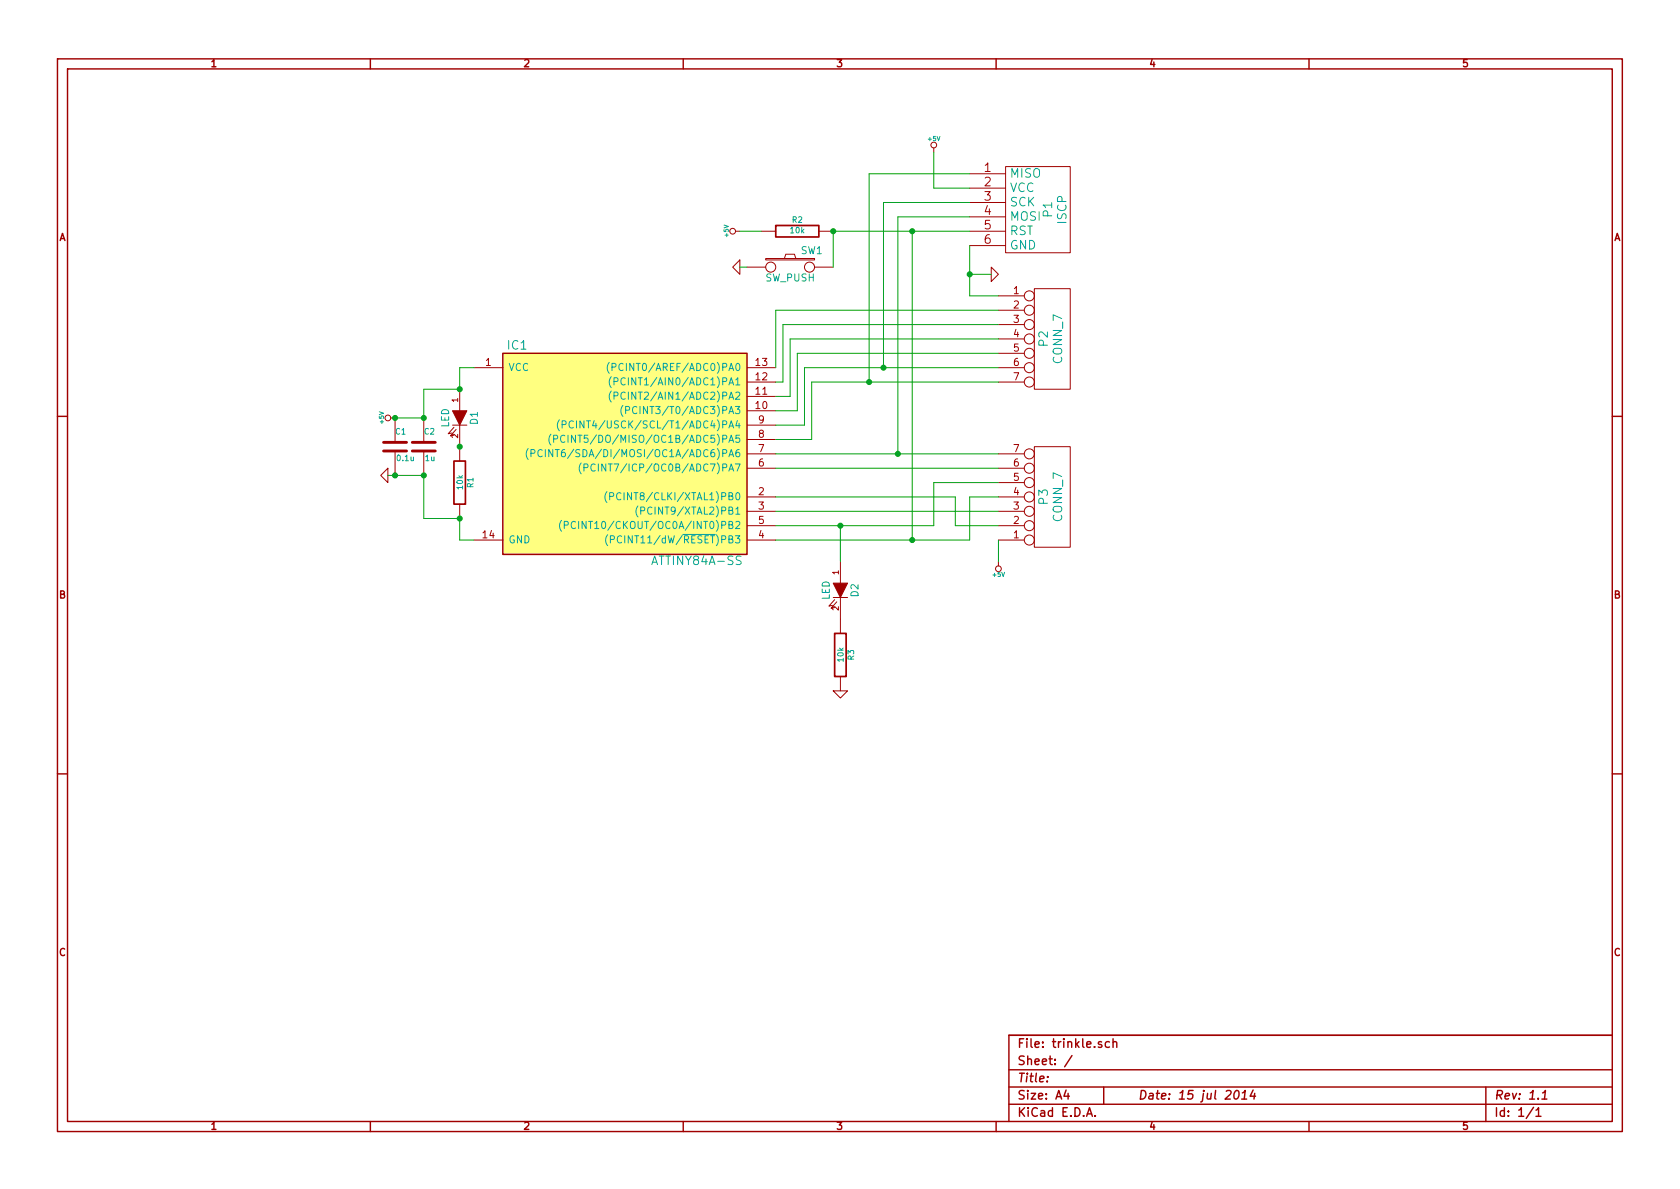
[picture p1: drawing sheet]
<svg xmlns="http://www.w3.org/2000/svg" width="297mm" height="210mm" viewBox="0 0 297 210" stroke-linecap="round" stroke-linejoin="round" font-family="sans-serif">
<g fill="none" stroke="#a00000" stroke-width=".25">
<path d="M10.2 10.4h276.6v189.7h-276.6zM11.9 12.2h273.2v186.1h-273.2zM65.5 10.4v1.8M120.8 10.4v1.8M176.1 10.4v1.8M231.4 10.4v1.8M10.2 73.6h1.7M88.9 62.5h43.2v35.5h-43.2zM285.1 73.6h1.7M10.2 136.8h1.7M285.1 136.8h1.7M65.5 198.3v1.8"/>
<path d="M120.8 198.3v1.8M176.1 198.3v1.8M178.4 189.2h106.7M178.4 195.3h106.7M178.4 192.2h106.7M185.2 190.4v.1M188.5 192.8l-.4 1h1M188.8 193.3v1.1M189.5 186.7l-1.3 1.9M192.1 197.4l.5-1.5 .5 1.5M192.3 197h.7M193.6 197.3v.1"/>
<path d="M194.8 184.3l-.4-.1-.2 .2 .1 .2 .5 .2v.3h-.6M195.1 192.2v3.1M196.2 184.3a.48 .48 0 0 0-.7 0v.8l.2 .1 .5-.1M196.8 184.3h.1a.36 .36 0 0 1 .6 .1v.8M196.8 183.7v1.5M218.4 193l.4-.2a.88 .88 0 0 1-.3 1.6l-.3-.3a1.19 1.19 0 0 1 .2-1.1zM219.5 194.4h.9M219.7 193.3l.5-.5-.2 1.6M221.6 192.8l-.6 1h1M221.8 193.3l-.1 1.1M231.4 198.3v1.8M262.7 192.2v6.1"/>
<path d="M271.1 195.8l-1.3 2M271.6 196.3l.4-.4v1.5M271.6 197.4h.9M272.6 194.4h.9M272.7 193.3l.6-.5-.2 1.6M285.1 183.1h-106.7v15.2"/>
</g>
<path d="M88.9 62.5h43.2v35.5h-43.2z" fill="#ffff80" stroke="#ffff80" stroke-width=".25"/>
<g fill="none" stroke="#a00000" stroke-width=".18">
<path d="M165.1 26.2v.7M171.4 30.7h6.4M171.4 33.3h6.4M171.4 35.8h6.4M171.4 38.3h6.4M177.8 29.5h11.4v15.2h-11.4zM130 40.9h.8M130.8 46v2.5l-1.3-1.3zM132.1 47.2h3.3M134.6 40.9h2.6M135.4 45.7h8.6v.3h-8.6zM138.7 45.7l.2-.7h1.6l.2 .7"/>
<path d="M144 47.2h3.3M144.8 40.9h2.5M171.4 40.9h6.4M171.4 43.4h6.4M175.3 47.2l1.2 1.3-1.2 1.3zM176.5 52.3h4.6M176.5 54.9h4.6M176.5 57.4h4.6M176.5 59.9h4.6M182.9 51h6.3v17.8h-6.3zM69.1 73.9h.7v4.3M69.8 79.8v4.3"/>
<path d="M74.9 73.9v4.3M74.9 79.8v4.3M80 75.2h2.5M80.3 75.6l-1.1 1.1 .7-.1M80.6 75.9l-1 1.2 .7-.1M81.3 68.8v3.8M81.3 75.2v6.3M83.8 65h5.1M132.1 65h5.1M132.1 77.7h5.1M132.1 75.2h5.1M132.1 72.6h5.1"/>
<path d="M132.1 70.1h5.1M132.1 67.6h5.1M176.5 65h4.6M176.5 67.6h4.6M176.5 62.5h4.6M182.9 79h6.3v17.8h-6.3zM67.3 84.1l1.3-1.3v2.5zM81.3 89.1v2.6M83.8 95.5h5.1M132.1 87.9h5.1M132.1 90.4h5.1M132.1 95.5h5.1"/>
<path d="M132.1 93h5.1M132.1 82.8h5.1M132.1 80.3h5.1M148.6 99.3v3.8M176.5 99.3v.8M176.5 87.9h4.6M176.5 90.4h4.6M176.5 95.5h4.6M176.5 93h4.6M176.5 82.8h4.6M176.5 80.3h4.6M176.5 85.3h4.6"/>
<path d="M147.3 105.7h2.6M147.6 106l-1 1.2 .6-.1M148 106.4l-1.1 1.2 .7-.2M148.6 105.7v6.3M148.6 119.6v2.6M147.3 122.2h2.6l-1.3 1.2z"/>
<circle cx="165.1" cy="25.6" r=".51"/>
<circle cx="129.5" cy="40.9" r=".51"/>
<circle cx="136.3" cy="47.2" r=".89"/>
<circle cx="143.1" cy="47.2" r=".89"/>
<circle cx="182" cy="59.9" r=".89"/>
<circle cx="182" cy="57.4" r=".89"/>
<circle cx="182" cy="54.9" r=".89"/>
<circle cx="182" cy="52.3" r=".89"/>
<circle cx="68.6" cy="73.9" r=".51"/>
<circle cx="182" cy="67.6" r=".89"/>
<circle cx="182" cy="62.5" r=".89"/>
<circle cx="182" cy="65" r=".89"/>
<circle cx="182" cy="95.5" r=".89"/>
<circle cx="182" cy="82.8" r=".89"/>
<circle cx="182" cy="90.4" r=".89"/>
<circle cx="182" cy="87.9" r=".89"/>
<circle cx="182" cy="80.3" r=".89"/>
<circle cx="182" cy="93" r=".89"/>
<circle cx="182" cy="85.3" r=".89"/>
<circle cx="176.5" cy="100.6" r=".51"/>
</g>
<g fill="none" stroke="#00a0a0" stroke-width=".18">
<path d="M93.4 79.3a1.47 1.47 0 0 0 0 1.9M95.9 79.6a.5 .5 0 0 0-.7 0 .5 .5 0 0 0-.1 .6 .45 .45 0 0 0 .2 .5 .45 .45 0 0 0 .6-.1M96.4 79.5v1.3M97.4 76.8a1.47 1.47 0 0 0 0 1.9M97.7 79.5v1.3l-.7-1.3v1.3M97.9 77.6h.6l.1-.5-.2-.1h-.5v1.2M98.9 74.2a1.47 1.47 0 0 0 0 2M99.4 75.1l.6-.1 .1-.5-.2-.1h-.5v1.3M99.9 77.1a.5 .5 0 0 0-.6 0 .5 .5 0 0 0-.2 .6 .45 .45 0 0 0 .2 .5 .45 .45 0 0 0 .6-.1M100.4 77v1.2M101.4 74.5a.5 .5 0 0 0-.6 0 .5 .5 0 0 0-.2 .7 .45 .45 0 0 0 .2 .4 .45 .45 0 0 0 .6 0M101.9 74.4v1.3"/>
<path d="M107.7 64.1a1.47 1.47 0 0 0 0 1.9M108.1 69.2a1.47 1.47 0 0 0 0 1.9M108.1 66.6a1.47 1.47 0 0 0 0 1.9M108.2 64.9h.6l.1-.5-.2-.1h-.5v1.2M108.6 70l.6-.1v-.4l-.2-.2h-.4v1.3M108.6 67.5l.6-.1v-.5l-.2-.1h-.4v1.3M110.1 71.7a1.47 1.47 0 0 0 0 1.9M110.5 69.5a.5 .5 0 0 0-.6 0 .5 .5 0 0 0-.1 .6 .45 .45 0 0 0 .2 .5 .45 .45 0 0 0 .5-.1M110.5 66.9a.5 .5 0 0 0-.6 0 .5 .5 0 0 0-.1 .6 .45 .45 0 0 0 .2 .5 .45 .45 0 0 0 .5-.1M110.6 72.5h.6l.1-.5-.2-.1h-.5v1.2M93.9 80.2l.6-.1v-.5l-.1-.1h-.5v1.3M99.3 92a1.47 1.47 0 0 0 0 1.9"/>
<path d="M99.8 92.9l.6-.1v-.5l-.1-.1h-.5v1.3M101.8 92.3a.5 .5 0 0 0-.7 0 .5 .5 0 0 0-.1 .6 .45 .45 0 0 0 .2 .5 .45 .45 0 0 0 .6-.1M102.8 81.9a1.47 1.47 0 0 0 0 1.9M103.3 82.7l.6-.1v-.4l-.2-.2h-.4v1.3M105.2 82.2a.5 .5 0 0 0-.6 0 .5 .5 0 0 0-.1 .6 .45 .45 0 0 0 .2 .5 .45 .45 0 0 0 .5-.1M107.3 86.9a1.47 1.47 0 0 0 0 2M107.4 94.6a1.47 1.47 0 0 0 0 1.9M107.8 87.8l.6-.1 .1-.5-.2-.1h-.5v1.3M107.9 95.4l.6-.1 .1-.4-.2-.2h-.5v1.3M112.8 89.5a1.47 1.47 0 0 0 0 1.9M113.3 90.3h.6v-.5l-.1-.1h-.5v1.2M120.7 94.5h5.8"/>
</g>
<path d="M67.8 79.8h4.1M67.8 78.2h4.1M72.9 79.8h4.1M72.9 78.2h4.1" fill="none" stroke="#a00000" stroke-width=".51"/>
<g fill="#a00000" stroke="#a00000" stroke-width=".18">
<path d="M80 72.6h2.5l-1.2 2.6z"/>
<path d="M147.3 103.1h2.6l-1.3 2.6z"/>
</g>
<path d="M137.2 39.9h7.6v2h-7.6zM80.3 81.5h2v7.6h-2zM147.6 112h2v7.6h-2z" fill="none" stroke="#a00000" stroke-width=".3"/>
<g fill="none" stroke="#00a000" stroke-width=".18">
<path d="M165.1 26.9v6.4h6.3M171.4 38.3h-12.7v42M171.4 35.8h-15.2v29.2M171.4 30.7h-17.7v36.9M130.8 40.9h3.8M130.8 47.2h1.3M161.3 40.9v54.6M171.4 43.4v8.9h5.1M171.4 48.5h3.9M171.4 40.9h-24.1v6.3M176.5 54.9h-39.3v10.1M176.5 57.4h-38.1v10.2h-1.2"/>
<path d="M176.5 59.9h-36.8v10.2h-2.5M83.8 65h-2.5v3.8h-6.4v5.1h-5.1M176.5 65h-34.3v10.2h-5M176.5 67.6h-33v10.1h-6.3M176.5 62.5h-35.5v10.1h-3.8M68.6 84.1h6.3v7.6h6.4v3.8h2.5M137.2 80.3h39.3M137.2 82.8h39.3M137.2 87.9h31.7v5.1h7.6M137.2 90.4h39.3M148.6 93v6.3M176.5 87.9h-5.1v7.6h-34.2"/>
<path d="M176.5 95.5v3.8M176.5 85.3h-11.4v7.7h-27.9"/>
</g>
<g fill="#00a000" stroke="#00a000" stroke-width=".25">
<circle cx="69.8" cy="84.1" r=".41"/>
<circle cx="69.8" cy="73.9" r=".41"/>
<circle cx="81.3" cy="79" r=".41"/>
<circle cx="81.3" cy="68.8" r=".41"/>
<circle cx="74.9" cy="73.9" r=".41"/>
<circle cx="74.9" cy="84.1" r=".41"/>
<circle cx="81.3" cy="91.7" r=".41"/>
<circle cx="171.4" cy="48.5" r=".41"/>
<circle cx="161.3" cy="95.5" r=".41"/>
<circle cx="158.7" cy="80.3" r=".41"/>
<circle cx="156.2" cy="65" r=".41"/>
<circle cx="153.7" cy="67.6" r=".41"/>
<circle cx="148.6" cy="93" r=".41"/>
<circle cx="161.3" cy="40.9" r=".41"/>
<circle cx="147.3" cy="40.9" r=".41"/>
</g>
<g font-size="2.1" fill="#a00000">
<text x="174" y="30.5">1</text>
<text x="174" y="33">2</text>
<text x="174" y="35.6">3</text>
<text x="174" y="38.1">4</text>
<text x="174" y="40.6">5</text>
<text x="174" y="43.2">6</text>
<text x="179.9" y="185.4">File: trinkle.sch</text>
<text x="179.9" y="191.5">Title:</text>
<text x="179.9" y="188.4">Sheet: /</text>
<text x="179.9" y="197.6">KiCad E.D.A.</text>
<text x="179.9" y="194.5">Size: A4</text>
<text x="201.2" y="194.5">Date: 15 jul 2014</text>
<text x="264.2" y="194.5">Rev: 1.1</text>
<text x="264.2" y="197.6">Id: 1/1</text>
</g>
<g font-size="2.1" fill="#00a0a0">
<text x="178.6" y="31.5">MISO</text>
<text x="178.6" y="34">VCC</text>
<text x="178.6" y="36.6">SCK</text>
<text x="178.6" y="39.1">MOSI</text>
<text x="178.6" y="41.7">RST</text>
<text x="186.1" y="38.3" transform="rotate(-90 186.1 38.3)">P1</text>
<text x="188.6" y="39.5" transform="rotate(-90 188.6 39.5)">ISCP</text>
<text x="178.6" y="44.2">GND</text>
<text x="89.8" y="61.9">IC1</text>
<text x="185.3" y="61.2" transform="rotate(-90 185.3 61.2)">P2</text>
<text x="187.9" y="64.2" transform="rotate(-90 187.9 64.2)">CONN_7</text>
<text x="185.3" y="89.2" transform="rotate(-90 185.3 89.2)">P3</text>
<text x="187.9" y="92.2" transform="rotate(-90 187.9 92.2)">CONN_7</text>
<text x="115.6" y="100">ATTINY84A-SS</text>
</g>
<g font-size="1.8" fill="#a00000">
<text x="37.3" y="11.9">1</text>
<text x="92.7" y="11.9">2</text>
<text x="148" y="11.9">3</text>
<text x="203.3" y="11.9">4</text>
<text x="258.6" y="11.9">5</text>
<text x="10.4" y="42.7">A</text>
<text x="285.3" y="42.7">A</text>
<text x="179.2" y="52.1">1</text>
<text x="179.2" y="54.6">2</text>
<text x="179.2" y="57.1">3</text>
<text x="179.2" y="59.7">4</text>
<text x="85.9" y="64.8">1</text>
<text x="133.7" y="64.8">13</text>
<text x="179.2" y="62.2">5</text>
<text x="179.2" y="64.8">6</text>
<text x="133.7" y="69.8">11</text>
<text x="133.7" y="67.3">12</text>
<text x="179.2" y="67.3">7</text>
<text x="133.7" y="72.4">10</text>
<text x="134.1" y="77.5">8</text>
<text x="134.1" y="74.9">9</text>
<text x="134.1" y="82.5">6</text>
<text x="134.1" y="80">7</text>
<text x="179.2" y="82.5">6</text>
<text x="179.2" y="80">7</text>
<text x="134.1" y="87.6">2</text>
<text x="179.2" y="87.6">4</text>
<text x="179.2" y="85.1">5</text>
<text x="85.4" y="95.2">14</text>
<text x="134.1" y="90.2">3</text>
<text x="134.1" y="95.2">4</text>
<text x="134.1" y="92.7">5</text>
<text x="179.2" y="95.2">1</text>
<text x="179.2" y="92.7">2</text>
<text x="179.2" y="90.2">3</text>
<text x="10.4" y="105.9">B</text>
<text x="285.3" y="105.9">B</text>
<text x="10.4" y="169.1">C</text>
<text x="285.3" y="169.1">C</text>
<text x="37.3" y="199.8">1</text>
<text x="92.7" y="199.8">2</text>
<text x="148" y="199.8">3</text>
<text x="203.3" y="199.8">4</text>
<text x="258.6" y="199.8">5</text>
</g>
<g font-size="1.8" fill="#00a0a0">
<text x="141.6" y="45">SW1</text>
<text x="135.3" y="49.8">SW_PUSH</text>
<text x="89.9" y="65.7">VCC</text>
<text x="109.6" y="65.7">(PCINT0/AREF/ADC0)PA0</text>
<text x="110.3" y="70.7">(PCINT2/AIN1/ADC2)PA2</text>
<text x="110.3" y="68.2">(PCINT1/AIN0/ADC1)PA1</text>
<text x="79.5" y="75.7" transform="rotate(-90 79.5 75.7)">LED</text>
<text x="84.5" y="75" transform="rotate(-90 84.5 75)">D1</text>
<text x="102.8" y="75.8">(PCINT4/USCK/SCL/T1/ADC4)PA4</text>
<text x="112.3" y="73.3">(PCINT3/T0/ADC3)PA3</text>
<text x="97.9" y="80.9">(PCINT6/SDA/DI/MOSI/OC1A/ADC6)PA6</text>
<text x="101.3" y="78.4">(PCINT5/DO/MISO/OC1B/ADC5)PA5</text>
<text x="106" y="83.4">(PCINT7/ICP/OC0B/ADC7)PA7</text>
<text x="109.4" y="88.5">(PCINT8/CLKI/XTAL1)PB0</text>
<text x="102.7" y="93.6">(PCINT10/CKOUT/OC0A/INT0)PB2</text>
<text x="114.1" y="91.1">(PCINT9/XTAL2)PB1</text>
<text x="89.9" y="96.1">GND</text>
<text x="109.6" y="96.1">(PCINT11/dW/RESET)PB3</text>
<text x="146.8" y="106.1" transform="rotate(-90 146.8 106.1)">LED</text>
<text x="151.8" y="105.5" transform="rotate(-90 151.8 105.5)">D2</text>
</g>
<g font-size="1.4" fill="#00a0a0">
<text x="139.8" y="41.3">10k</text>
<text x="140.1" y="39.4">R2</text>
<text x="70" y="76.9">C1</text>
<text x="75" y="76.9">C2</text>
<text x="70.3" y="81.6">0.1u</text>
<text x="75.2" y="81.6">1u</text>
<text x="81.9" y="86.5" transform="rotate(-90 81.9 86.5)">10k</text>
<text x="83.7" y="86.2" transform="rotate(-90 83.7 86.2)">R1</text>
<text x="149.2" y="117" transform="rotate(-90 149.2 117)">10k</text>
<text x="151.1" y="116.7" transform="rotate(-90 151.1 116.7)">R3</text>
</g>
<g font-size="1.4" fill="#a00000">
<text x="81" y="71.1" transform="rotate(-90 81 71.1)">1</text>
<text x="81" y="77.5" transform="rotate(-90 81 77.5)">2</text>
<text x="148.3" y="101.6" transform="rotate(-90 148.3 101.6)">1</text>
<text x="148.3" y="107.9" transform="rotate(-90 148.3 107.9)">2</text>
</g>
<g font-size="1.1" fill="#00a0a0">
<text x="164.1" y="25">+5V</text>
<text x="128.9" y="41.9" transform="rotate(-90 128.9 41.9)">+5V</text>
<text x="67.9" y="74.9" transform="rotate(-90 67.9 74.9)">+5V</text>
<text x="175.6" y="102">+5V</text>
</g>
</svg>
